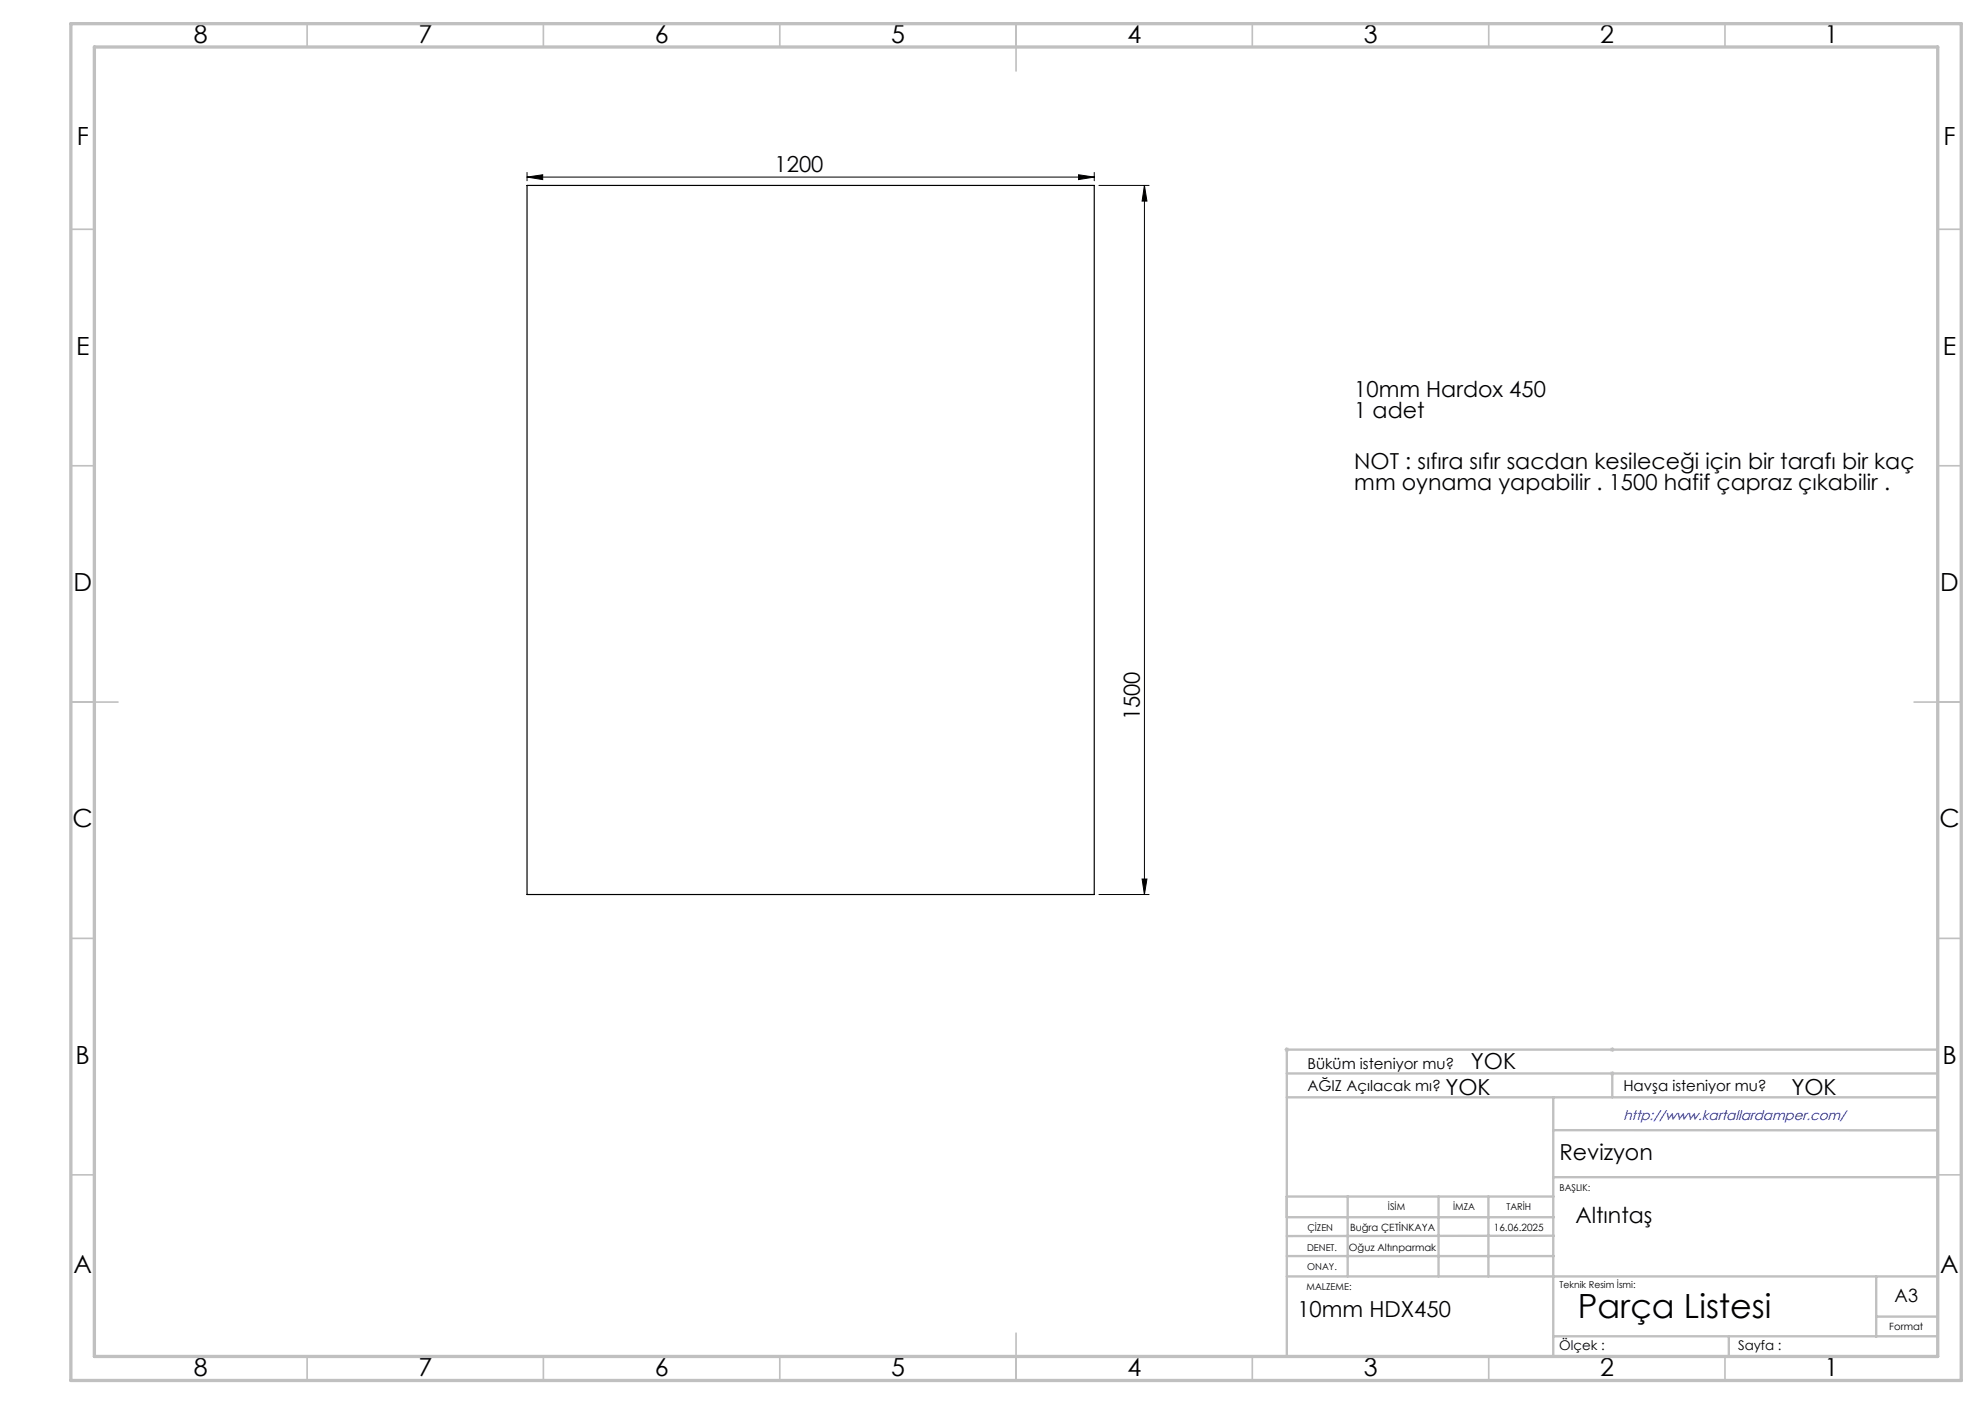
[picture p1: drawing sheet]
<svg xmlns="http://www.w3.org/2000/svg" width="420mm" height="297mm" viewBox="0 0 420 297" stroke-linecap="round" stroke-linejoin="round" font-family="sans-serif">
<path d="M271.8 222h1M271.9 221.7l.7 .7M272.3 221.5v1M272.6 221.7l-.7 .7M340.6 227.1h1M340.6 222h1M340.8 226.7l.7 .7M340.8 221.7l.7 .7M341.1 221.5v1M341.1 226.6v1M341.5 226.7l-.7 .7M341.5 221.7l-.7 .7" fill="none" stroke="#c0c0c0" stroke-width=".21"/>
<path d="M111.5 37.5l3.3-.5v1zM111.5 36.5v1.7M111.5 37.5h120M228.2 37l3.3 .5-3.3 .5zM231.5 36.5v1.7M232.5 39.2h10.6M242.1 39.2v150M242.1 39.2l.6 3.3h-1zM232.5 189.2h10.6M241.7 185.9h1l-.6 3.3z" fill="none" stroke="#000" stroke-width=".21"/>
<g fill="none" stroke="#c0c0c0" stroke-width=".35">
<path d="M65 5v5M115 5v5M165 5v5M215 5v10M265 5v5M315 5v5M365 5v5M15 48.5h5M410 48.5h5M15 98.5h5M410 98.5h5M15 148.5h10"/>
<path d="M405 148.5h10M15 198.5h5M410 198.5h5M15 248.5h5M410 248.5h5M65 287v5M115 287v5M165 287v5M215 282v10M265 287v5M315 287v5M365 287v5"/>
</g>
<g fill="none" stroke="#c0c0c0" stroke-width=".5">
<path d="M272.3 232.1h137.7M272.3 227.1h137.7M328.6 239.1h81.4M328.6 232.1v54.9M341.1 227.1v5M410 222h-137.7v64.9M272.3 253.1h56.4M272.3 257.5h56.5M285.2 253.1v16.9M304.4 253.1v16.9M314.9 253.1v16.9M328.6 249h81.4"/>
<path d="M272.3 265.7h56.5M272.3 270h137.7M328.8 261.4l-56.5 .1M397 270v12.8M397 278.5h13M328.6 282.7h81.4M365.8 282.8v4.2"/>
</g>
<path d="M15 5h400v287h-400zM20 9.9h390v277h-390z" fill="none" stroke="#c0c0c0" stroke-width=".7"/>
<g fill="#000">
<path d="M111.5 37.5l3.3-.5v1zM228.2 37l3.3 .5-3.3 .5z"/>
<path d="M242.1 39.2l.6 3.3h-1zM241.7 185.9h1l-.6 3.3z"/>
</g>
<path d="M111.5 39.2h120v150h-120z" fill="none" stroke="#000" stroke-width=".25"/>
<text font-size="7.1" x="333.8" y="278.7">Parça Listesi</text>
<g font-size="5.3">
<text x="41" y="9">8</text>
<text x="88.5" y="9">7</text>
<text x="138.5" y="9">6</text>
<text x="188.5" y="9">5</text>
<text x="238.5" y="9">4</text>
<text x="288.5" y="9">3</text>
<text x="338.5" y="9">2</text>
<text x="386" y="9">1</text>
<text x="16.2" y="30.7">F</text>
<text x="411.2" y="30.7">F</text>
<text x="16.1" y="75">E</text>
<text x="411.1" y="75">E</text>
<text x="15.5" y="125">D</text>
<text x="410.5" y="125">D</text>
<text x="15.4" y="175">C</text>
<text x="410.4" y="175">C</text>
<text x="16" y="225">B</text>
<text x="411" y="225">B</text>
<text x="15.5" y="269.2">A</text>
<text x="410.5" y="269.2">A</text>
<text x="41" y="291">8</text>
<text x="88.5" y="291">7</text>
<text x="138.5" y="291">6</text>
<text x="188.5" y="291">5</text>
<text x="238.5" y="291">4</text>
<text x="288.5" y="291">3</text>
<text x="338.5" y="291">2</text>
<text x="386" y="291">1</text>
</g>
<g font-size="4.7">
<text x="163.9" y="36.4">1200</text>
<text x="286.6" y="84">10mm Hardox 450</text>
<text x="286.6" y="88.5">1 adet</text>
<text x="286.6" y="99.1">NOT : sıfıra sıfır sacdan kesileceği için bir tarafı bir kaç</text>
<text x="286.6" y="103.7">mm oynama yapabilir . 1500 hafif çapraz çıkabilir .</text>
<text x="241.2" y="152.4" transform="rotate(-90 241.2 152.4)">1500</text>
<text x="311.2" y="226.2">YOK</text>
<text x="305.8" y="231.6">YOK</text>
<text x="379" y="231.6">YOK</text>
<text x="330" y="245.3">Revizyon</text>
<text x="333.3" y="258.7">Altıntaş</text>
<text x="274.5" y="278.5">10mm HDX450</text>
</g>
<text font-size="3.9" x="400.9" y="275.5">A3</text>
<g font-size="3.2">
<text x="276.6" y="226">Büküm isteniyor mu?</text>
<text x="276.6" y="230.9">AĞIZ Açılacak mı?</text>
<text x="343.5" y="230.9">Havşa isteniyor mu?</text>
</g>
<text font-size="2.9" fill="#00f" x="343.5" y="236.9">http://www.kartallardamper.com/</text>
<g font-size="2.8">
<text x="329.9" y="285.5">Ölçek :</text>
<text x="367.8" y="285.5">Sayfa :</text>
</g>
<g font-size="2.1">
<text x="285.6" y="260.3">Buğra ÇETİNKAYA</text>
<text x="316.1" y="260.3">16.06.2025</text>
<text x="285.4" y="264.6">Oğuz Altınparmak</text>
<text x="399.8" y="281.3">Format</text>
</g>
<g font-size="2">
<text x="330" y="251.9">BAŞLIK:</text>
<text x="293.7" y="255.9">İSİM</text>
<text x="307.5" y="255.9">İMZA</text>
<text x="318.7" y="255.9">TARİH</text>
<text x="276.6" y="260.3">ÇİZEN</text>
<text x="276.6" y="264.6">DENET.</text>
<text x="276.6" y="268.7">ONAY.</text>
<text x="276.4" y="272.9">MALZEME:</text>
<text x="330" y="272.5">Teknik Resim İsmi:</text>
</g>
</svg>
